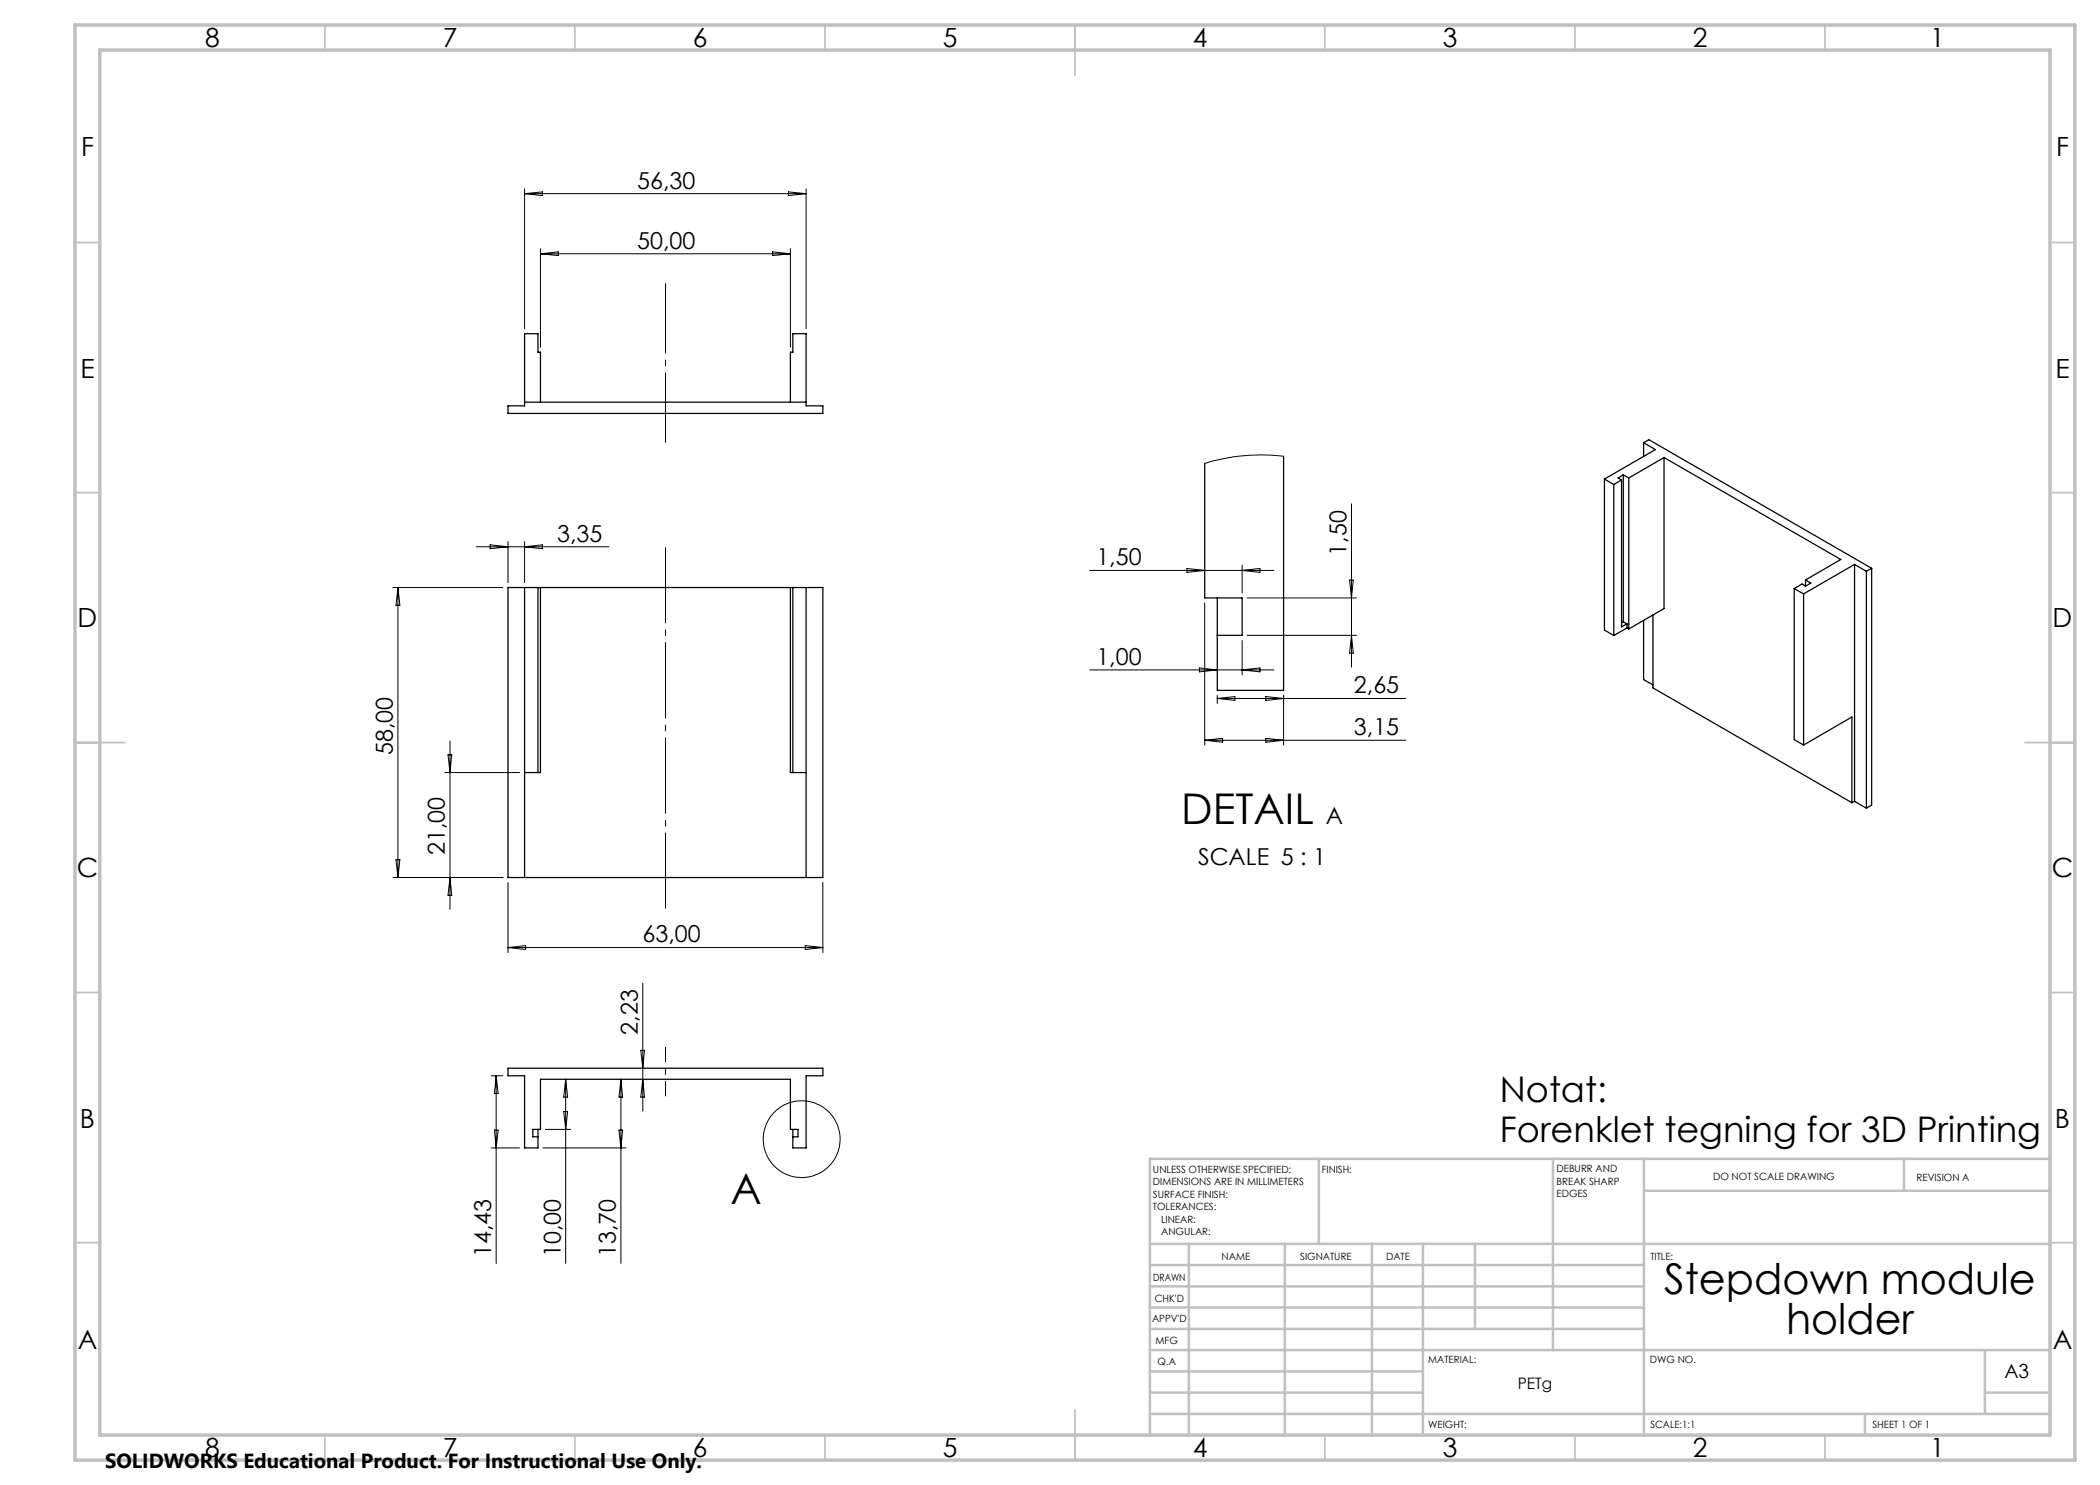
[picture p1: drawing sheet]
<svg xmlns="http://www.w3.org/2000/svg" width="420mm" height="297mm" viewBox="0 0 420 297" stroke-linecap="round" stroke-linejoin="round" font-family="sans-serif">
<g fill="none" stroke="#000" stroke-width=".25">
<path d="M104.9 80.4h56.3M108.1 80.4v-10h-.5v-3.7h-2.7v14.5h-3.3v1.5h63v-1.5h-3.4v-14.5h-2.6v3.7h-.5v10M240.9 92.7v26.9h7.5v7.5h-4.9M256.7 91.3v46.8h-13.2v-18.5M320.9 95.8l1.9 1.1M320.9 95.8v30.2l1.9 1.1M322.8 96.9v30.2M324.3 96l-1.5 .9M324.3 96v29.4l1.1-.6M324.7 95l1.1 .6M324.7 95l-1.1 .6 .7 .4M324.7 95v29.4"/>
<path d="M325.8 95.6v30.2M328.7 88.5l2.4 1.4-10.2 5.9M328.7 88.5l1.1-.6 44.5 25.8M328.7 88.5v2.8M332.8 91.5l35.4 20.4-7.1 4.1M332.8 91.5l-7 4.1M332.8 91.5v30.2l-7 4.1M101.6 117.5h63v58h-63zM104.9 117.5v58M107.6 117.5v37M108.1 117.5v37h-3.2M158.1 117.5v37h3.1"/>
<path d="M158.6 117.5v37M161.2 117.5v58M358.8 117.7l1.9 1.1M358.8 117.7v30.2l1.9 1.1M360.7 118.8v30.2M361.1 117.2l-.7-.4-1.6 .9M361.1 116l1.1 .6-1.1 .6M361.1 116v1.2M370.9 112.9l2.4 1.4M370.9 112.9l-10.2 5.9M370.9 112.9v47.4M373.3 114.3v47.3"/>
<path d="M374.3 113.7l-1 .6M374.3 113.7v47.3l-1 .6M324.7 124.4l.7 .4M324.7 124.4l-.4 .2M325.4 124.8v.8M325.4 125.6l-2.6 1.5M325.4 125.6l.4 .2M328.7 124.1v11.8l1.9 1.1M330.6 123v14.6l39.8 22.9M360.7 149l9.7-5.6v17.1M370.9 160.3l-.5 .2M370.9 160.3l2.4 1.3"/>
<path d="M107.6 225.9v3.7h-2.7v-14.4h-3.3v-1.6h63v1.6h-3.4v14.4h-2.6v-3.7M107.6 227.4h-1v-1.5h1.5v-10h50v10h1.5v1.5h-1"/>
</g>
<g fill="none" stroke="#000" stroke-width=".2">
<path d="M104.9 37.7v28.1M104.9 38.7l3.6-.3v.7zM104.9 38.7h56.3M157.7 38.4l3.5 .3-3.5 .4zM161.2 37.7v28.1M108.1 49.7v19.8M108.1 50.8h50M108.1 50.8l3.6-.4v.7zM154.5 50.4l3.6 .4-3.6 .3zM158.1 49.7v19.8M256.7 91.3l-3.9-.3-4.7 .2-4.1 .7-3.1 .8M78.6 117.5h22"/>
<path d="M79.6 117.5v58M79.6 117.5l.4 3.6h-.8zM95.2 109.4h26.6M98 109l3.6 .4-3.6 .3zM101.6 108.3v8.2M104.9 108.3v8.2M104.9 109.4l3.6-.4v.7zM217.9 114.1h36.9M237.4 113.7l3.5 .4-3.5 .4zM248.4 113.1v5.5M248.4 114.1l3.6-.4v.8zM249.4 119.6h21.9"/>
<path d="M269.9 116h.8l-.4 3.6zM270.3 100.8v32.6M217.9 134h36.9M239.9 133.6l3.6 .4-3.6 .4zM240.9 120.6v28.4M243.5 139.1v1.6M243.5 139.7h37.6M243.5 139.7l3.5-.4v.8zM248.4 128.1v6.9M248.4 134l3.6-.4v.8zM249.4 127.1h21.9M253.2 139.3l3.5 .4-3.5 .4z"/>
<path d="M256.7 139.1v9.9M270.3 127.1l.4 3.5h-.8zM89 154.5h14.9M89.6 151h.7l-.3 3.5zM90 148.2v33.7M240.9 148.1h40.2M240.9 148.1l3.6-.4v.7zM253.2 147.7l3.5 .4-3.5 .3zM78.6 175.5h22M79.2 171.9h.8l-.4 3.6zM90 175.5l.3 3.6h-.7zM101.6 176.5v14"/>
<path d="M164.6 176.5v14M101.6 189.5h63M101.6 189.5l3.5-.4v.8zM128.6 196.6v25.6M161 189.1l3.6 .4-3.6 .4zM98.2 215.2h2.4M99.2 215.2v37.5M99.2 215.2l.4 3.5h-.7zM113.1 215.9l.4 3.5h-.8zM113.1 215.9v36.8M124.2 215.9v36.8M124.2 215.9l.3 3.5h-.7z"/>
<path d="M128.2 210.1h.7l-.3 3.5zM128.6 215.9l.3 3.5h-.7zM98.2 229.6h5.7M98.9 226h.7l-.4 3.6zM108.6 229.6h16.6M109.1 225.9h5M112.7 222.3h.8l-.4 3.6zM123.8 226h.7l-.3 3.6z"/>
<circle cx="160.3" cy="227.8" r="7.7"/>
</g>
<path d="M133.1 88.5v-31.8" fill="none" stroke="#000" stroke-width=".2" stroke-dasharray="15.2 1.3 1.3 1.3" stroke-dashoffset="1.2" stroke-linecap="butt"/>
<path d="M133.1 109.5v72.2" fill="none" stroke="#000" stroke-width=".2" stroke-dasharray="15.2 1.3 1.3 1.3" stroke-dashoffset=".1" stroke-linecap="butt"/>
<path d="M133.1 209.4v9.8" fill="none" stroke="#000" stroke-width=".2" stroke-dasharray="15.2 1.3 1.3 1.3" stroke-dashoffset="12.2" stroke-linecap="butt"/>
<g fill="none" stroke="#c0c0c0" stroke-width=".35">
<path d="M65 5v5M115 5v5M165 5v5M215 5v10M265 5v5M315 5v5M365 5v5M15 48.5h5M410 48.5h5M15 98.5h5M410 98.5h5M15 148.5h10"/>
<path d="M405 148.5h10M15 198.5h5M410 198.5h5M15 248.5h5M410 248.5h5M65 287v5M115 287v5M165 287v5M215 282v10M265 287v5M315 287v5M365 287v5"/>
</g>
<g fill="none" stroke="#c0c0c0" stroke-width=".5">
<path d="M263.8 231.8v17M310.6 231.8v38.2M328.8 231.8v55.2M328.8 238.2h81.2M380.8 231.8v6.4M410 231.8h-180v55.2M230 248.8h180M230 257.3h98.8M230 253h98.8M237.8 248.8v38.2M257 248.8v38.2M274.4 248.8v38.2"/>
<path d="M284.6 248.8v38.2M295 248.8v17M230 265.8h98.8M230 261.5h98.8M230 278.5h54.6M230 274.3h54.6M230 270h180M397 278.5h13M397 270v12.8M230 282.8h180M373 282.8v4.2"/>
</g>
<path d="M15 5h400v287h-400zM20 10h390v277h-390z" fill="none" stroke="#c0c0c0" stroke-width=".7"/>
<g font-size="8.5">
<text x="236.3" y="164.8">DETAIL</text>
<text x="146.1" y="240.9">A</text>
<text x="332.9" y="258.8">Stepdown module</text>
<text x="357.2" y="266.9">holder</text>
</g>
<g font-size="7.1">
<text x="300" y="220.3">Notat:</text>
<text x="300" y="228.4">Forenklet tegning for 3D Printing</text>
</g>
<g font-size="5.3">
<text x="41" y="9.5">8</text>
<text x="88.5" y="9.5">7</text>
<text x="138.5" y="9.5">6</text>
<text x="188.5" y="9.5">5</text>
<text x="238.5" y="9.5">4</text>
<text x="288.5" y="9.5">3</text>
<text x="338.5" y="9.5">2</text>
<text x="386" y="9.5">1</text>
<text x="16.2" y="31.3">F</text>
<text x="411.2" y="31.3">F</text>
<text x="16.1" y="75.5">E</text>
<text x="411.1" y="75.5">E</text>
<text x="15.5" y="125.5">D</text>
<text x="410.5" y="125.5">D</text>
<text x="15.4" y="175.5">C</text>
<text x="410.4" y="175.5">C</text>
<text x="16" y="225.5">B</text>
<text x="411" y="225.5">B</text>
<text x="15.5" y="269.8">A</text>
<text x="410.5" y="269.8">A</text>
<text x="41" y="291.5">8</text>
<text x="88.5" y="291.5">7</text>
<text x="138.5" y="291.5">6</text>
<text x="188.5" y="291.5">5</text>
<text x="238.5" y="291.5">4</text>
<text x="288.5" y="291.5">3</text>
<text x="338.5" y="291.5">2</text>
<text x="386" y="291.5">1</text>
</g>
<g font-size="4.7">
<text x="127.4" y="37.7">56,30</text>
<text x="127.4" y="49.7">50,00</text>
<text x="111.4" y="108.3">3,35</text>
<text x="219.3" y="113">1,50</text>
<text x="269.3" y="111.1" transform="rotate(-90 269.3 111.1)">1,50</text>
<text x="219.3" y="133">1,00</text>
<text x="270.8" y="138.7">2,65</text>
<text x="270.8" y="147">3,15</text>
<text x="78.6" y="151.1" transform="rotate(-90 78.6 151.1)">58,00</text>
<text x="265.1" y="164.8">A</text>
<text x="89" y="171" transform="rotate(-90 89 171)">21,00</text>
<text x="239.6" y="173">SCALE 5 : 1</text>
<text x="128.5" y="188.5">63,00</text>
<text x="127.5" y="207" transform="rotate(-90 127.5 207)">2,23</text>
<text x="98.3" y="251.4" transform="rotate(-90 98.3 251.4)">14,43</text>
<text x="112.1" y="251.4" transform="rotate(-90 112.1 251.4)">10,00</text>
<text x="123.2" y="251.4" transform="rotate(-90 123.2 251.4)">13,70</text>
</g>
<text font-size="4.1" x="21" y="293.7">SOLIDWORKS Educational Product. For Instructional Use Only.</text>
<text font-size="3.9" x="400.9" y="275.5">A3</text>
<text font-size="3.2" x="303.5" y="277.9">PETg</text>
<g font-size="2">
<text x="230.6" y="234.6">UNLESS OTHERWISE SPECIFIED:</text>
<text x="230.6" y="237.1">DIMENSIONS ARE IN MILLIMETERS</text>
<text x="230.6" y="239.6">SURFACE FINISH:</text>
<text x="264.4" y="234.6">FINISH:</text>
<text x="311.3" y="234.5">DEBURR AND</text>
<text x="311.3" y="237">BREAK SHARP</text>
<text x="311.3" y="239.5">EDGES</text>
<text x="342.6" y="236">DO NOT SCALE DRAWING</text>
<text x="383.3" y="236.2">REVISION A</text>
<text x="230.6" y="242.1">TOLERANCES:</text>
<text x="232.2" y="244.6">LINEAR:</text>
<text x="232.2" y="247.1">ANGULAR:</text>
<text x="244.3" y="252">NAME</text>
<text x="260" y="251.9">SIGNATURE</text>
<text x="277.2" y="251.9">DATE</text>
<text x="330.1" y="251.9">TITLE:</text>
<text x="230.6" y="256.1">DRAWN</text>
<text x="230.9" y="260.3">CHK'D</text>
<text x="230.4" y="264.4">APPV'D</text>
<text x="231.1" y="268.8">MFG</text>
<text x="231.5" y="273">Q.A</text>
<text x="285.6" y="272.5">MATERIAL:</text>
<text x="330" y="272.5">DWG NO.</text>
<text x="285.6" y="285.5">WEIGHT:</text>
<text x="330.1" y="285.6">SCALE:1:1</text>
<text x="374.5" y="285.6">SHEET 1 OF 1</text>
</g>
</svg>
